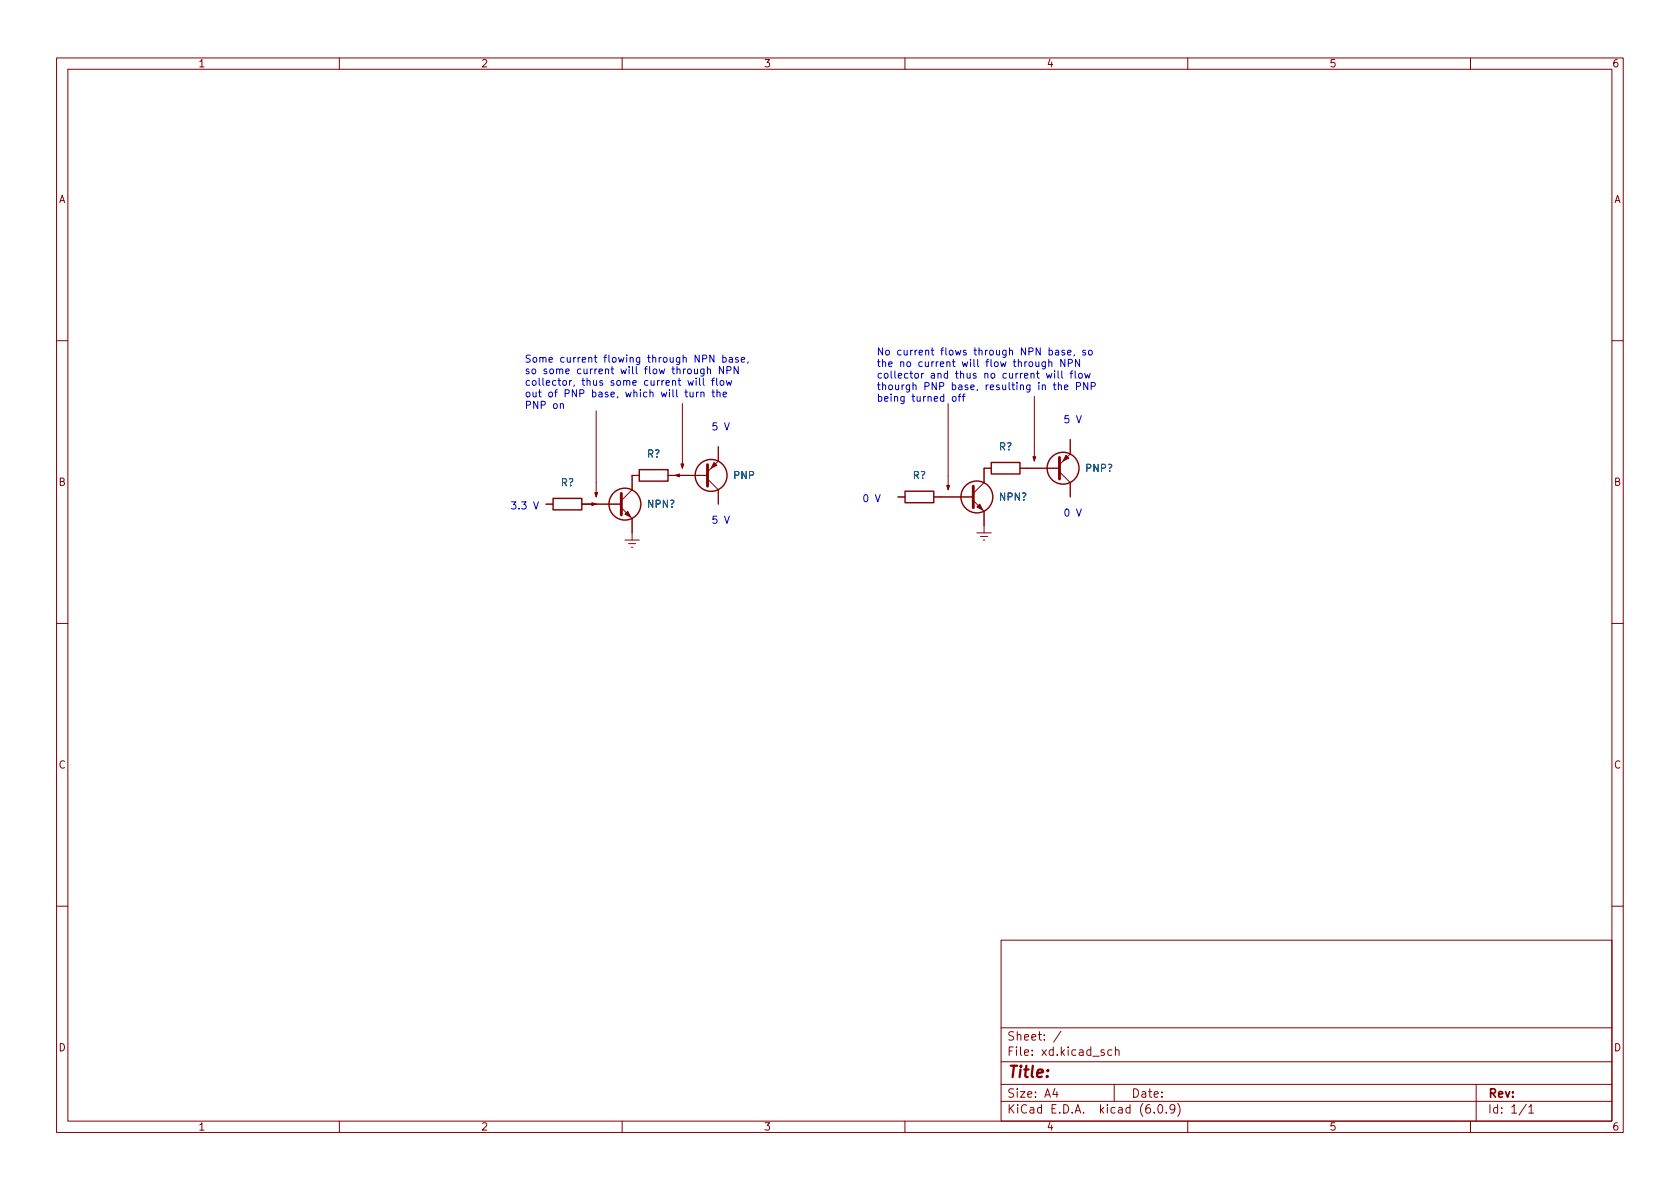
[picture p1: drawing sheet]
<svg xmlns="http://www.w3.org/2000/svg" width="297mm" height="210mm" viewBox="0 0 297 210" stroke-linecap="round" stroke-linejoin="round" font-family="sans-serif">
<g fill="none" stroke="#840000" stroke-width=".18">
<path d="M10 10.2h277v190.1h-277zM12 12.2h273v186.1h-273zM60 10.2v2M110 10.2v2M160 10.2v2M210 10.2v2M260 10.2v2M10 60.2h2M105.4 72.6v15.3M120.6 71.4v11.4M127 79v2.5l-1.9 1.9M167.6 71.4v15.2"/>
<path d="M182.9 70.1v11.4M189.2 77.7v2.6l-1.9 1.9M285 60.2h2M96.5 89.1h1.3M102.9 89.1h7M109.9 89.8l1.9 1.9v3.8M110.5 95.5h2.5M111.1 96.1h1.3M111.6 96.8h.3M113 84.1h-1.2v2.5l-1.9 1.9M118.1 84.1h7M125.1 84.7l1.9 1.9v2.5"/>
<path d="M158.7 87.9h1.3M165.1 87.9h7M172.1 88.5l1.9 1.9v3.8M172.7 94.2h2.6M173.4 94.9h1.2M173.9 95.5h.2M175.3 82.8h-1.3v2.5l-1.9 1.9M180.3 82.8h7M187.3 83.4l1.9 1.9v2.6M10 110.2h2M285 110.2h2M10 160.2h2"/>
<path d="M177 166.3h108v32h-108zM285 160.2h2M60 198.3v2M110 198.3v2M160 198.3v2M177 194.8h108M177 191.8h108M177 187.8h108M177 181.8h108M186.5 192.5l-.4 1h1M186.9 193v1M187.6 182.4l-1.3 1.9"/>
<path d="M195.2 185.7l-.3-.1-.3 .2 .1 .3 .5 .1v.4h-.6M196.6 185.7l-.5-.1-.2 .3v.4l.1 .3h.6M197 191.8v3M197.2 185.8l.2-.2 .4 .1 .1 .9M197.2 185.1v1.5M204.1 196.7v.1M204.9 195.4l.2-.1a.81 .81 0 0 1 .6 .7 .81 .81 0 0 1-.3 .8h-.2a.81 .81 0 0 1-.6-.6 .81 .81 0 0 1 .3-.8zM206.2 196.7v.1M207.7 196l-.3 .3h-.3l-.2-.3 .1-.6 .4-.1 .2 .2a.99 .99 0 0 1-.3 1.3h-.3M208.2 195.1a1.72 1.72 0 0 1 0 2.3M210 198.3v2M260 198.3v2"/>
<path d="M261 191.8v6.5M269.9 195.3l-1.3 1.9M270.3 195.8l.4-.5v1.5M270.3 196.8h.9"/>
</g>
<path d="M109.9 87.2v3.9M125.1 82.2v3.8M172.1 86v3.8M187.3 80.9v3.8" fill="none" stroke="#840000" stroke-width=".51"/>
<g fill="#840000" stroke="#840000" stroke-width=".18">
<path d="M188.5 80.5l.5 .5-1 .5z"/>
<path d="M104.6 88.9l.8 .2-.8 .3z"/>
<path d="M167.4 85.8h.5l-.3 .8z"/>
<path d="M172.7 89.7l.5-.6 .5 1.1z"/>
<path d="M182.6 80.8h.5l-.2 .7z"/>
<path d="M119.4 84.1l.7-.3v.5z"/>
<path d="M120.4 82h.5l-.3 .8z"/>
<path d="M126.2 81.8l.5 .5-1 .5z"/>
<path d="M105.2 87.1h.5l-.3 .8z"/>
<path d="M110.5 90.9l.5-.5 .5 1z"/>
</g>
<g fill="none" stroke="#840000" stroke-width=".25">
<path d="M97.8 88.1h5.1v2.1h-5.1zM113 83.1h5.1v2h-5.1zM160 86.9h5.1v2h-5.1zM175.3 81.8h5v2h-5z"/>
<circle cx="110.5" cy="89.1" r="2.82"/>
<circle cx="125.7" cy="84.1" r="2.82"/>
<circle cx="172.7" cy="87.9" r="2.82"/>
<circle cx="188" cy="82.8" r="2.82"/>
</g>
<g fill="none" stroke="#0000c2" stroke-width=".18">
<path d="M99.1 71.5l.2-.1h.3v.8M121.1 69.3h.5M121.3 68.9v1.1l.3 .2M121.6 67.3l.3 .8 .2-.6 .3 .6 .2-.8M122 69.3l.1 .8 .3 .1 .1-.1M122.5 69.3v.9M122.8 65.2v.8l.3 .1 .2-.1M123.1 67.3v.8M123.1 69.3v.9M123.3 65.2v.9M123.5 69.3l-.4 .3M123.7 66.9v1.1l.2 .1"/>
<path d="M123.9 69.5l.2-.2 .3 .1 .1 .8M123.9 69.3v.9M124.4 66.9v1.1l.1 .1M124.5 65.2v1.1l-.3 .2h-.3M124.5 65.3l-.4-.1-.2 .3 .1 .5h.5M125.1 65.4l.2-.2 .3 .1v.8M125.1 64.8v1.3M125.8 67.3h.5M125.9 69.3h.5M126 68.9v1.1l.4 .2M126.2 62.8v1.2l-.7-1.2v1.2M126.3 66.9l-.3 .2v1"/>
<path d="M126.7 66.9v1.1l.2 .1M126.8 69.5l.2-.2 .3 .1v.8M126.8 68.9v1.3M127.4 67.4l.3-.1 .3 .2v.4l-.3 .2h-.3l-.1-.2zM127.8 63.3l.4-.1 .2 .2-.1 .6h-.5M127.8 62.8v1.2M127.9 69.8l.6-.2-.1-.2-.4-.1-.1 .2v.6h.5M127.9 64.8v1.3l-.7-1.3v1.3M128.4 67.3l.2 .8 .3-.6 .2 .6 .3-.8M128.5 65.5l.6-.1 .2-.2-.1-.3-.7-.1v1.3M129 63.3h.4l.1 .7M129.5 63.5l-.4 .1-.2 .1 .2 .3h.4"/>
<path d="M130.5 63.3l-.3-.1-.2 .2 .1 .2 .4 .1v.3h-.5M130.5 64.8v1.3l-.7-1.3v1.3M131.1 63.6l.6-.1-.1-.2-.4-.1-.1 .2v.6h.5M132.3 64l-.1 .2M168.5 70.2l.3-.1 .2 .3v.3l-.2 .3-.3-.1-.1-.2zM169.4 70.1h.5M169.9 69.7l-.3 .2v1.1M170.1 70.1h.5M170.6 69.7l-.3 .2v1.1M183.1 64l.1 .8h.3l.2-.1M183.7 64v.8M184.8 64v1l-.2 .2h-.3"/>
<path d="M184.8 64h-.3l-.3 .2 .1 .6h.5M185 66l.3 .9 .2-.6 .2 .6 .3-.9M185.4 64.1l.2-.1h.3l.1 .8M185.4 63.6v1.2M186.2 68.1h.5M186.4 67.6v1.1l.3 .2M186.5 65.6v.1M186.5 66v.9M186.6 62h.5l.1 .8M187.1 65.6v1.1l.2 .2M187.1 68.2l.2-.1h.3l.1 .8M187.1 67.6v1.3"/>
<path d="M187.2 62.2l-.4 .1-.2 .2 .2 .3 .4-.1M187.7 65.6v1.1l.2 .2M188.2 62l-.3-.1-.2 .2 .1 .2 .4 .1v.3h-.5M188.2 68.5l.6-.1v-.3h-.4l-.2 .1 .1 .7h.5M188.3 63.6v1.2l-.7-1.2v1.2M188.8 62.4l.6-.2-.1-.2-.4-.1-.1 .2v.6h.5M188.9 64.2h.6l.1-.2-.1-.3-.6-.1v1.2M189.2 66h.5M189.7 65.6l-.3 .2v1.1M190 62.7l-.1 .3M190.1 65.6v1.1l.2 .2M190.3 68.3l.6-.1 .2-.1-.1-.3-.7-.2v1.3"/>
<path d="M190.8 66.1l.3-.1 .3 .3v.3l-.3 .3-.3-.1-.1-.2zM190.9 63.6v1.2l-.7-1.2v1.2M191.8 66l.2 .9 .3-.6 .2 .6 .3-.9M191.9 62l-.3-.1-.2 .2 .1 .2 .4 .1v.3h-.5M192.3 67.6v1.3l-.7-1.3v1.3M192.6 62l.3-.1 .2 .3v.3l-.2 .3-.3-.1-.1-.2zM192.9 68.3l.6-.1 .2-.1-.1-.3-.7-.2v1.3M94.4 88.7l.4 1.3 .4-1.3"/>
</g>
<text font-size="2.8" fill="#840000" x="178" y="190.6">Title:</text>
<g font-size="2.1" fill="#840000">
<text x="178" y="184">Sheet: /</text>
<text x="178" y="186.7">File: xd.kicad_sch</text>
<text x="178" y="196.9">KiCad E.D.A. kicad (6.0.9)</text>
<text x="178" y="194.1">Size: A4</text>
<text x="200" y="194.1">Date:</text>
<text x="263" y="194.1">Rev:</text>
<text x="263" y="196.9">Id: 1/1</text>
</g>
<g font-size="1.8" fill="#840000">
<text x="35" y="11.9">1</text>
<text x="85" y="11.9">2</text>
<text x="135" y="11.9">3</text>
<text x="185" y="11.9">4</text>
<text x="235" y="11.9">5</text>
<text x="285" y="11.9">6</text>
<text x="10.3" y="35.9">A</text>
<text x="285.3" y="35.9">A</text>
<text x="10.3" y="85.9">B</text>
<text x="285.3" y="85.9">B</text>
<text x="10.3" y="135.9">C</text>
<text x="285.3" y="135.9">C</text>
<text x="10.3" y="185.9">D</text>
<text x="285.3" y="185.9">D</text>
<text x="35" y="199.9">1</text>
<text x="85" y="199.9">2</text>
<text x="135" y="199.9">3</text>
<text x="185" y="199.9">4</text>
<text x="235" y="199.9">5</text>
<text x="285" y="199.9">6</text>
</g>
<g font-size="1.8" fill="#0000c2">
<text x="92.7" y="64.1">Some current flowing through NPN base,</text>
<text x="154.9" y="62.8">No current flows through NPN base, so</text>
<text x="154.9" y="64.9">the no current will flow through NPN</text>
<text x="92.7" y="66.2">so some current will flow through NPN</text>
<text x="92.7" y="68.2">collector, thus some current will flow</text>
<text x="92.7" y="70.2">out of PNP base, which will turn the</text>
<text x="154.9" y="66.9">collector and thus no current will flow</text>
<text x="154.9" y="69">thourgh PNP base, resulting in the PNP</text>
<text x="154.9" y="71">being turned off</text>
<text x="92.7" y="72.3">PNP on</text>
<text x="125.7" y="76.1">5 V</text>
<text x="188" y="74.8">5 V</text>
<text x="152.4" y="88.8">0 V</text>
<text x="90.2" y="90.1">3.3 V</text>
<text x="125.7" y="92.6">5 V</text>
<text x="188" y="91.3">0 V</text>
</g>
<g font-size="1.8" fill="#006464">
<text x="114.4" y="80.9">R?</text>
<text x="176.6" y="79.6">R?</text>
<text x="192" y="83.4">PNP?</text>
<text x="99.2" y="86">R?</text>
<text x="114.5" y="89.8">NPN?</text>
<text x="129.7" y="84.7">PNP</text>
<text x="161.4" y="84.7">R?</text>
<text x="176.7" y="88.5">NPN?</text>
</g>
</svg>
